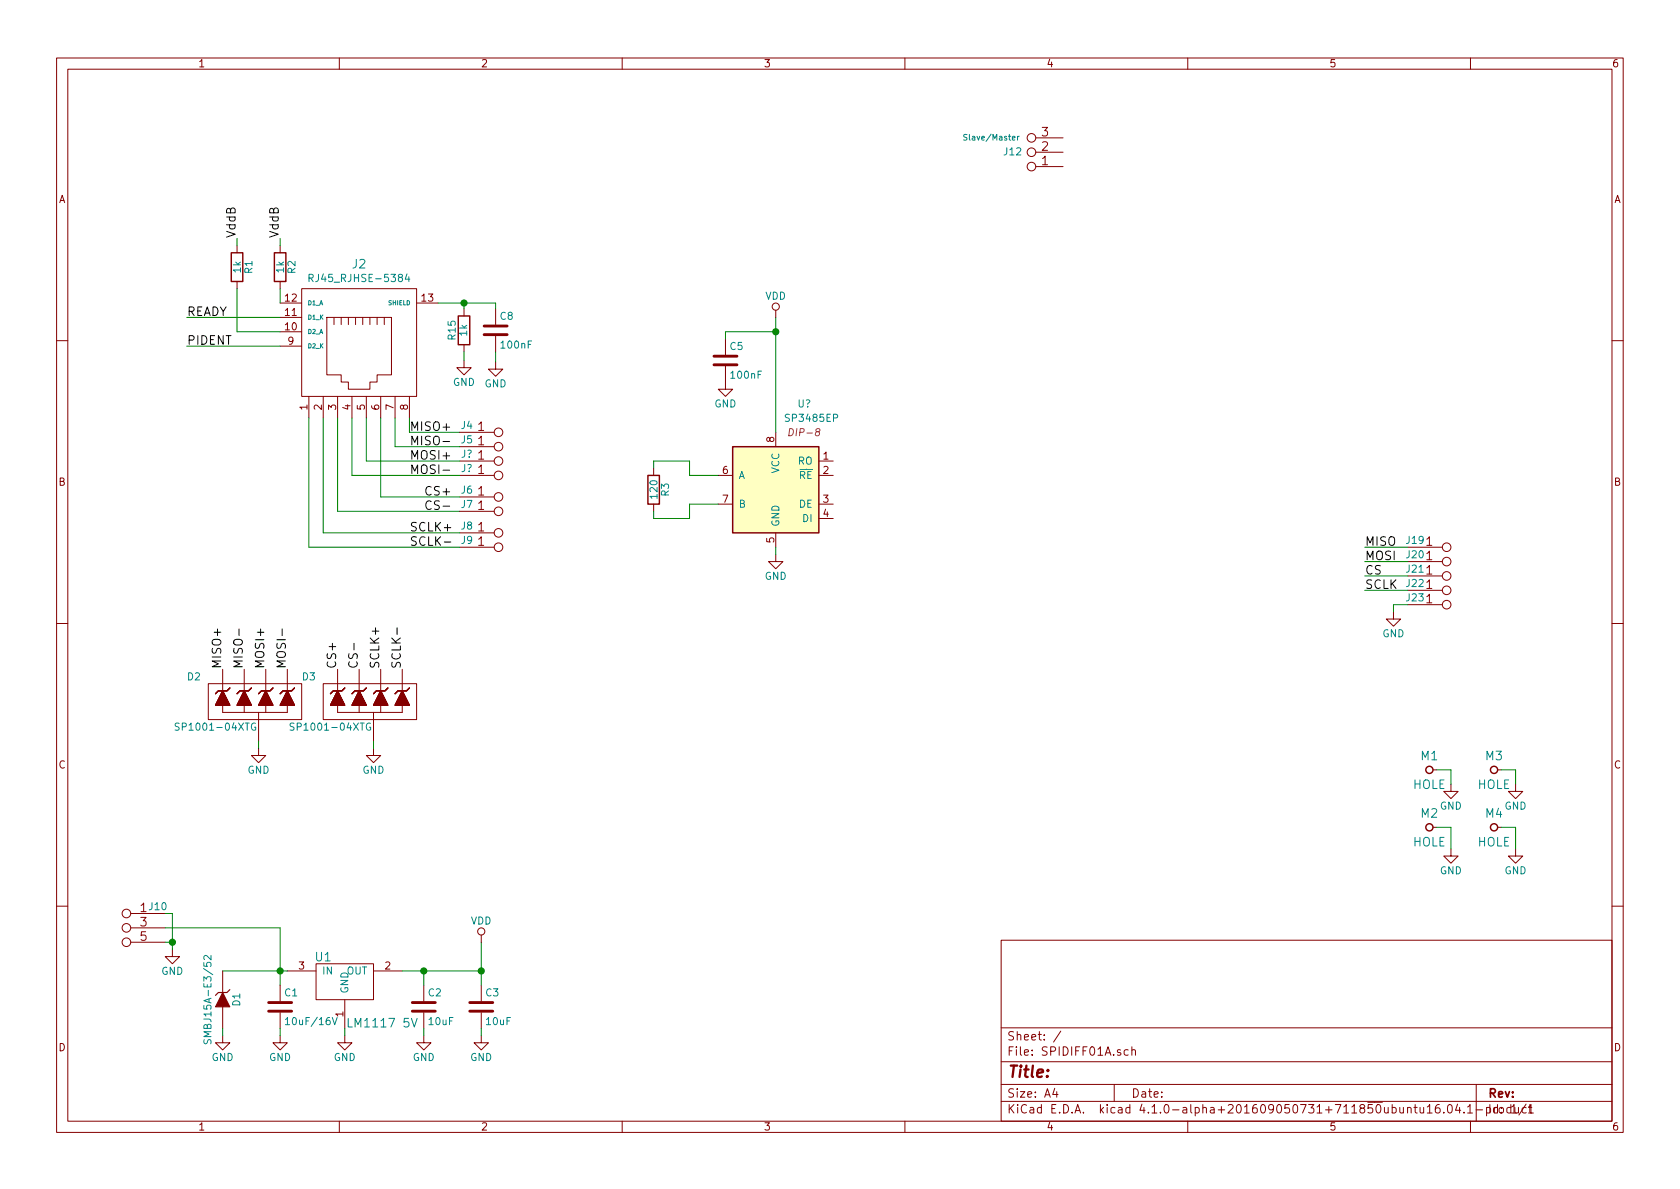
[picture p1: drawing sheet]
EESchema Schematic File Version 2
LIBS:74xgxx
LIBS:74xx
LIBS:ac-dc
LIBS:actel
LIBS:adc-dac
LIBS:Altera
LIBS:analog_devices
LIBS:analog_switches
LIBS:atmel
LIBS:audio
LIBS:brooktre
LIBS:cmos4000
LIBS:cmos_ieee
LIBS:conn
LIBS:contrib
LIBS:cypress
LIBS:dc-dc
LIBS:device
LIBS:digital-audio
LIBS:diode
LIBS:display
LIBS:dsp
LIBS:elec-unifil
LIBS:ESD_Protection
LIBS:ftdi
LIBS:gennum
LIBS:graphic
LIBS:hc11
LIBS:intel
LIBS:interface
LIBS:ir
LIBS:Lattice
LIBS:linear
LIBS:logo
LIBS:maxim
LIBS:memory
LIBS:microchip
LIBS:microchip_dspic33dsc
LIBS:microchip_pic10mcu
LIBS:microchip_pic12mcu
LIBS:microchip_pic16mcu
LIBS:microchip_pic18mcu
LIBS:microchip_pic32mcu
LIBS:microcontrollers
LIBS:motor_drivers
LIBS:motorola
LIBS:msp430
LIBS:nordicsemi
LIBS:nxp_armmcu
LIBS:onsemi
LIBS:opto
LIBS:Oscillators
LIBS:philips
LIBS:power
LIBS:powerint
LIBS:Power_Management
LIBS:pspice
LIBS:references
LIBS:regul
LIBS:relays
LIBS:rfcom
LIBS:sensors
LIBS:silabs
LIBS:siliconi
LIBS:stm8
LIBS:stm32
LIBS:supertex
LIBS:switches
LIBS:texas
LIBS:transf
LIBS:transistors
LIBS:ttl_ieee
LIBS:valves
LIBS:video
LIBS:Xicor
LIBS:xilinx
LIBS:Zilog
LIBS:SPIDIFF01A-cache
EELAYER 25 0
EELAYER END
$Descr A4 11693 8268
encoding utf-8
Sheet 1 1
Title ""
Date ""
Rev ""
Comp ""
Comment1 ""
Comment2 ""
Comment3 ""
Comment4 ""
$EndDescr
$Comp
L R R2
U 1 1
P 1950 1850
F 0 "R2" V 2030 1850 50  0000 C CNN
F 1 "1k" V 1950 1850 50  0000 C CNN
F 2 "Mlab_R:SMD-0805" V 1880 1850 30  0001 C CNN
F 3 "" H 1950 1850 30  0000 C CNN
	1    1950 1850
	1    0    0    -1  
$EndComp
$Comp
L R R1
U 1 1
P 1650 1850
F 0 "R1" V 1730 1850 50  0000 C CNN
F 1 "1k" V 1650 1850 50  0000 C CNN
F 2 "Mlab_R:SMD-0805" V 1580 1850 30  0001 C CNN
F 3 "" H 1650 1850 30  0000 C CNN
	1    1650 1850
	1    0    0    -1  
$EndComp
$Comp
L C C5
U 1 1
P 5050 2500
F 0 "C5" H 5075 2600 50  0000 L CNN
F 1 "100nF" H 5075 2400 50  0000 L CNN
F 2 "Mlab_R:SMD-0805" H 5088 2350 30  0001 C CNN
F 3 "" H 5050 2500 60  0000 C CNN
	1    5050 2500
	1    0    0    -1  
$EndComp
$Comp
L GND #PWR03
U 1 1
P 5050 2650
F 0 "#PWR03" H 5050 2400 50  0001 C CNN
F 1 "GND" H 5050 2500 50  0000 C CNN
F 2 "" H 5050 2650 60  0000 C CNN
F 3 "" H 5050 2650 60  0000 C CNN
	1    5050 2650
	1    0    0    -1  
$EndComp
$Comp
L GND #PWR04
U 1 1
P 9700 4250
F 0 "#PWR04" H 9700 4000 50  0001 C CNN
F 1 "GND" H 9700 4100 50  0000 C CNN
F 2 "" H 9700 4250 60  0000 C CNN
F 3 "" H 9700 4250 60  0000 C CNN
	1    9700 4250
	1    0    0    -1  
$EndComp
Text Label 1300 2200 0    60   ~ 0
READY
Text Label 1300 2400 0    60   ~ 0
PIDENT
$Comp
L R R3
U 1 1
P 4550 3400
F 0 "R3" V 4630 3400 50  0000 C CNN
F 1 "120" V 4550 3400 50  0000 C CNN
F 2 "Mlab_R:SMD-0805" V 4480 3400 30  0001 C CNN
F 3 "" H 4550 3400 30  0000 C CNN
	1    4550 3400
	1    0    0    -1  
$EndComp
Wire Wire Line
	5050 2350 5050 2300
$Comp
L RJ45_RJHSE-5384 J2
U 1 1
P 2500 2450
F 0 "J2" H 2500 3074 60  0000 C CNN
F 1 "RJ45_RJHSE-5384" H 2500 2975 51  0000 C CNN
F 2 "Mlab_CON:RJHSE-5384(RJ45)" H 2500 2450 60  0001 C CNN
F 3 "" H 2500 2450 60  0000 C CNN
	1    2500 2450
	1    0    0    -1  
$EndComp
$Comp
L JUMP_2x1 J20
U 1 1
P 10200 4050
F 0 "J20" H 9850 4250 50  0000 C CNN
F 1 "JUMP_2x1" V 10200 4200 40  0001 C CNN
F 2 "Mlab_Pin_Headers:Straight_1x02" H 10200 4050 60  0001 C CNN
F 3 "" H 10200 4050 60  0000 C CNN
	1    10200 4050
	1    0    0    -1  
$EndComp
$Comp
L JUMP_2x1 J21
U 1 1
P 10200 4150
F 0 "J21" H 9850 4350 50  0000 C CNN
F 1 "JUMP_2x1" V 10200 4300 40  0001 C CNN
F 2 "Mlab_Pin_Headers:Straight_1x02" H 10200 4150 60  0001 C CNN
F 3 "" H 10200 4150 60  0000 C CNN
	1    10200 4150
	1    0    0    -1  
$EndComp
$Comp
L JUMP_2x1 J19
U 1 1
P 10200 3950
F 0 "J19" H 9850 4150 50  0000 C CNN
F 1 "JUMP_2x1" V 10200 4100 40  0001 C CNN
F 2 "Mlab_Pin_Headers:Straight_1x02" H 10200 3950 60  0001 C CNN
F 3 "" H 10200 3950 60  0000 C CNN
	1    10200 3950
	1    0    0    -1  
$EndComp
$Comp
L JUMP_2x1 J22
U 1 1
P 10200 4250
F 0 "J22" H 9850 4450 50  0000 C CNN
F 1 "JUMP_2x1" V 10200 4400 40  0001 C CNN
F 2 "Mlab_Pin_Headers:Straight_1x02" H 10200 4250 60  0001 C CNN
F 3 "" H 10200 4250 60  0000 C CNN
	1    10200 4250
	1    0    0    -1  
$EndComp
$Comp
L JUMP_2x1 J23
U 1 1
P 10200 4350
F 0 "J23" H 9850 4550 50  0000 C CNN
F 1 "JUMP_2x1" V 10200 4500 40  0001 C CNN
F 2 "Mlab_Pin_Headers:Straight_1x02" H 10200 4350 60  0001 C CNN
F 3 "" H 10200 4350 60  0000 C CNN
	1    10200 4350
	1    0    0    -1  
$EndComp
Wire Wire Line
	9800 4200 9700 4200
Wire Wire Line
	9500 4000 9800 4000
$Comp
L LM1117 U1
U 1 1
P 2400 6850
F 0 "U1" H 2250 7050 60  0000 C CNN
F 1 "LM1117 5V" H 2660 6590 60  0000 C CNN
F 2 "Mlab_IO:SOT-223" H 2400 6850 60  0001 C CNN
F 3 "" H 2400 6850 60  0000 C CNN
	1    2400 6850
	1    0    0    -1  
$EndComp
Wire Wire Line
	1550 6750 2000 6750
Wire Wire Line
	1950 6450 1950 6850
$Comp
L C C1
U 1 1
P 1950 7000
F 0 "C1" H 1975 7100 50  0000 L CNN
F 1 "10uF/16V" H 1975 6900 50  0000 L CNN
F 2 "Mlab_R:SMD-0805" H 1988 6850 30  0001 C CNN
F 3 "" H 1950 7000 60  0000 C CNN
	1    1950 7000
	1    0    0    -1  
$EndComp
$Comp
L C C2
U 1 1
P 2950 7000
F 0 "C2" H 2975 7100 50  0000 L CNN
F 1 "10uF" H 2975 6900 50  0000 L CNN
F 2 "Mlab_R:SMD-0805" H 2988 6850 30  0001 C CNN
F 3 "" H 2950 7000 60  0000 C CNN
	1    2950 7000
	1    0    0    -1  
$EndComp
$Comp
L GND #PWR08
U 1 1
P 1950 7200
F 0 "#PWR08" H 1950 6950 50  0001 C CNN
F 1 "GND" H 1950 7050 50  0000 C CNN
F 2 "" H 1950 7200 60  0000 C CNN
F 3 "" H 1950 7200 60  0000 C CNN
	1    1950 7200
	1    0    0    -1  
$EndComp
$Comp
L GND #PWR09
U 1 1
P 2400 7200
F 0 "#PWR09" H 2400 6950 50  0001 C CNN
F 1 "GND" H 2400 7050 50  0000 C CNN
F 2 "" H 2400 7200 60  0000 C CNN
F 3 "" H 2400 7200 60  0000 C CNN
	1    2400 7200
	1    0    0    -1  
$EndComp
$Comp
L GND #PWR010
U 1 1
P 2950 7200
F 0 "#PWR010" H 2950 6950 50  0001 C CNN
F 1 "GND" H 2950 7050 50  0000 C CNN
F 2 "" H 2950 7200 60  0000 C CNN
F 3 "" H 2950 7200 60  0000 C CNN
	1    2950 7200
	1    0    0    -1  
$EndComp
Connection ~ 1950 6750
Wire Wire Line
	1950 7200 1950 7150
Wire Wire Line
	2400 7200 2400 7150
Connection ~ 2950 6750
Wire Wire Line
	2950 7150 2950 7200
$Comp
L C C3
U 1 1
P 3350 7000
F 0 "C3" H 3375 7100 50  0000 L CNN
F 1 "10uF" H 3375 6900 50  0000 L CNN
F 2 "Mlab_R:SMD-0805" H 3388 6850 30  0001 C CNN
F 3 "" H 3350 7000 60  0000 C CNN
	1    3350 7000
	1    0    0    -1  
$EndComp
$Comp
L GND #PWR011
U 1 1
P 3350 7200
F 0 "#PWR011" H 3350 6950 50  0001 C CNN
F 1 "GND" H 3350 7050 50  0000 C CNN
F 2 "" H 3350 7200 60  0000 C CNN
F 3 "" H 3350 7200 60  0000 C CNN
	1    3350 7200
	1    0    0    -1  
$EndComp
Wire Wire Line
	3350 6550 3350 6850
Connection ~ 3350 6750
Wire Wire Line
	3350 7200 3350 7150
$Comp
L D_ZENER D1
U 1 1
P 1550 6950
F 0 "D1" H 1550 7050 50  0000 C CNN
F 1 "SMBJ15A-E3/52" H 1550 6850 50  0000 C CNN
F 2 "Mlab_D:Diode-SMB_Standard" H 1550 6950 60  0001 C CNN
F 3 "" H 1550 6950 60  0000 C CNN
	1    1550 6950
	0    1    1    0   
$EndComp
$Comp
L GND #PWR014
U 1 1
P 1550 7200
F 0 "#PWR014" H 1550 6950 50  0001 C CNN
F 1 "GND" H 1550 7050 50  0000 C CNN
F 2 "" H 1550 7200 60  0000 C CNN
F 3 "" H 1550 7200 60  0000 C CNN
	1    1550 7200
	1    0    0    -1  
$EndComp
Wire Wire Line
	1550 7200 1550 7150
$Comp
L JUMP_3X2 J10
U 1 1
P 750 6500
F 0 "J10" H 400 6700 50  0000 C CNN
F 1 "JUMP_3X2" V 750 6550 40  0001 C CNN
F 2 "Mlab_Pin_Headers:Straight_2x03" H 750 6500 60  0001 C CNN
F 3 "" H 750 6500 60  0000 C CNN
	1    750  6500
	-1   0    0    -1  
$EndComp
Wire Wire Line
	1150 6450 1950 6450
$Comp
L GND #PWR015
U 1 1
P 1200 6600
F 0 "#PWR015" H 1200 6350 50  0001 C CNN
F 1 "GND" H 1200 6450 50  0000 C CNN
F 2 "" H 1200 6600 60  0000 C CNN
F 3 "" H 1200 6600 60  0000 C CNN
	1    1200 6600
	-1   0    0    -1  
$EndComp
Wire Wire Line
	1200 6600 1200 6350
Wire Wire Line
	1200 6350 1150 6350
Wire Wire Line
	1150 6550 1200 6550
Connection ~ 1200 6550
$Comp
L CONN_3 J12
U 1 1
P 7050 1050
F 0 "J12" H 7050 1050 50  0000 C CNN
F 1 "Slave/Master" H 7200 950 40  0000 C CNN
F 2 "Mlab_Pin_Headers:Straight_1x03" H 7050 1050 60  0001 C CNN
F 3 "" H 7050 1050 60  0000 C CNN
	1    7050 1050
	-1   0    0    1   
$EndComp
Text Label 1950 1650 1    60   ~ 0
VddB
Wire Wire Line
	1950 2000 1950 2100
Wire Wire Line
	1950 2300 1650 2300
Wire Wire Line
	1650 2300 1650 2000
Text Label 1650 1650 1    60   ~ 0
VddB
Wire Wire Line
	1650 1700 1650 1650
Wire Wire Line
	1950 1700 1950 1650
Wire Wire Line
	1950 2200 1300 2200
Wire Wire Line
	1950 2400 1300 2400
$Comp
L GND #PWR018
U 1 1
P 3230 2500
F 0 "#PWR018" H 3230 2250 50  0001 C CNN
F 1 "GND" H 3230 2350 50  0000 C CNN
F 2 "" H 3230 2500 60  0000 C CNN
F 3 "" H 3230 2500 60  0000 C CNN
	1    3230 2500
	1    0    0    -1  
$EndComp
Wire Wire Line
	3050 2100 3450 2100
Wire Wire Line
	2250 2900 2250 3700
Wire Wire Line
	2450 2900 2450 3300
Wire Wire Line
	2550 2900 2550 3200
Wire Wire Line
	2750 2900 2750 3100
Wire Wire Line
	2650 2900 2650 3450
Wire Wire Line
	2350 2900 2350 3550
Wire Wire Line
	2850 3000 3200 3000
Wire Wire Line
	2150 2900 2150 3800
Text Label 2850 3000 0    60   ~ 0
MISO+
Text Label 2850 3100 0    60   ~ 0
MISO-
Wire Wire Line
	2350 3550 3200 3550
Text Label 2950 3550 0    60   ~ 0
CS-
Text Label 2950 3450 0    60   ~ 0
CS+
Text Label 2850 3700 0    60   ~ 0
SCLK+
Text Label 2850 3800 0    60   ~ 0
SCLK-
$Comp
L JUMP_2x1 J4
U 1 1
P 3600 3150
F 0 "J4" H 3250 3350 50  0000 C CNN
F 1 "JUMP_2x1" V 3600 3300 40  0001 C CNN
F 2 "Mlab_Pin_Headers:Straight_2x01" H 3600 3150 60  0001 C CNN
F 3 "" H 3600 3150 60  0000 C CNN
	1    3600 3150
	1    0    0    -1  
$EndComp
$Comp
L JUMP_2x1 J5
U 1 1
P 3600 3250
F 0 "J5" H 3250 3450 50  0000 C CNN
F 1 "JUMP_2x1" V 3600 3400 40  0001 C CNN
F 2 "Mlab_Pin_Headers:Straight_2x01" H 3600 3250 60  0001 C CNN
F 3 "" H 3600 3250 60  0000 C CNN
	1    3600 3250
	1    0    0    -1  
$EndComp
$Comp
L JUMP_2x1 J6
U 1 1
P 3600 3600
F 0 "J6" H 3250 3800 50  0000 C CNN
F 1 "JUMP_2x1" V 3600 3750 40  0001 C CNN
F 2 "Mlab_Pin_Headers:Straight_2x01" H 3600 3600 60  0001 C CNN
F 3 "" H 3600 3600 60  0000 C CNN
	1    3600 3600
	1    0    0    -1  
$EndComp
$Comp
L JUMP_2x1 J7
U 1 1
P 3600 3700
F 0 "J7" H 3250 3900 50  0000 C CNN
F 1 "JUMP_2x1" V 3600 3850 40  0001 C CNN
F 2 "Mlab_Pin_Headers:Straight_2x01" H 3600 3700 60  0001 C CNN
F 3 "" H 3600 3700 60  0000 C CNN
	1    3600 3700
	1    0    0    -1  
$EndComp
$Comp
L JUMP_2x1 J8
U 1 1
P 3600 3850
F 0 "J8" H 3250 4050 50  0000 C CNN
F 1 "JUMP_2x1" V 3600 4000 40  0001 C CNN
F 2 "Mlab_Pin_Headers:Straight_2x01" H 3600 3850 60  0001 C CNN
F 3 "" H 3600 3850 60  0000 C CNN
	1    3600 3850
	1    0    0    -1  
$EndComp
$Comp
L JUMP_2x1 J9
U 1 1
P 3600 3950
F 0 "J9" H 3250 4150 50  0000 C CNN
F 1 "JUMP_2x1" V 3600 4100 40  0001 C CNN
F 2 "Mlab_Pin_Headers:Straight_2x01" H 3600 3950 60  0001 C CNN
F 3 "" H 3600 3950 60  0000 C CNN
	1    3600 3950
	1    0    0    -1  
$EndComp
$Comp
L HOLE M1
U 1 1
P 9950 5350
F 0 "M1" H 9950 5450 60  0000 C CNN
F 1 "HOLE" H 9950 5250 60  0000 C CNN
F 2 "Mlab_Mechanical:MountingHole_3mm" H 9950 5350 60  0001 C CNN
F 3 "" H 9950 5350 60  0000 C CNN
	1    9950 5350
	1    0    0    -1  
$EndComp
$Comp
L HOLE M2
U 1 1
P 9950 5750
F 0 "M2" H 9950 5850 60  0000 C CNN
F 1 "HOLE" H 9950 5650 60  0000 C CNN
F 2 "Mlab_Mechanical:MountingHole_3mm" H 9950 5750 60  0001 C CNN
F 3 "" H 9950 5750 60  0000 C CNN
	1    9950 5750
	1    0    0    -1  
$EndComp
$Comp
L HOLE M3
U 1 1
P 10400 5350
F 0 "M3" H 10400 5450 60  0000 C CNN
F 1 "HOLE" H 10400 5250 60  0000 C CNN
F 2 "Mlab_Mechanical:MountingHole_3mm" H 10400 5350 60  0001 C CNN
F 3 "" H 10400 5350 60  0000 C CNN
	1    10400 5350
	1    0    0    -1  
$EndComp
$Comp
L HOLE M4
U 1 1
P 10400 5750
F 0 "M4" H 10400 5850 60  0000 C CNN
F 1 "HOLE" H 10400 5650 60  0000 C CNN
F 2 "Mlab_Mechanical:MountingHole_3mm" H 10400 5750 60  0001 C CNN
F 3 "" H 10400 5750 60  0000 C CNN
	1    10400 5750
	1    0    0    -1  
$EndComp
$Comp
L GND #PWR021
U 1 1
P 10100 5900
F 0 "#PWR021" H 10100 5650 50  0001 C CNN
F 1 "GND" H 10100 5750 50  0000 C CNN
F 2 "" H 10100 5900 60  0000 C CNN
F 3 "" H 10100 5900 60  0000 C CNN
	1    10100 5900
	1    0    0    -1  
$EndComp
$Comp
L GND #PWR022
U 1 1
P 10550 5900
F 0 "#PWR022" H 10550 5650 50  0001 C CNN
F 1 "GND" H 10550 5750 50  0000 C CNN
F 2 "" H 10550 5900 60  0000 C CNN
F 3 "" H 10550 5900 60  0000 C CNN
	1    10550 5900
	1    0    0    -1  
$EndComp
$Comp
L GND #PWR023
U 1 1
P 10100 5450
F 0 "#PWR023" H 10100 5200 50  0001 C CNN
F 1 "GND" H 10100 5300 50  0000 C CNN
F 2 "" H 10100 5450 60  0000 C CNN
F 3 "" H 10100 5450 60  0000 C CNN
	1    10100 5450
	1    0    0    -1  
$EndComp
$Comp
L GND #PWR024
U 1 1
P 10550 5450
F 0 "#PWR024" H 10550 5200 50  0001 C CNN
F 1 "GND" H 10550 5300 50  0000 C CNN
F 2 "" H 10550 5450 60  0000 C CNN
F 3 "" H 10550 5450 60  0000 C CNN
	1    10550 5450
	1    0    0    -1  
$EndComp
Wire Wire Line
	10000 5350 10100 5350
Wire Wire Line
	10100 5350 10100 5450
Wire Wire Line
	10450 5350 10550 5350
Wire Wire Line
	10550 5350 10550 5450
Wire Wire Line
	10000 5750 10100 5750
Wire Wire Line
	10100 5750 10100 5900
Wire Wire Line
	10450 5750 10550 5750
Wire Wire Line
	10550 5750 10550 5900
$Comp
L D_4xZENER D2
U 1 1
P 1750 4850
F 0 "D2" H 1350 5000 50  0000 C CNN
F 1 "SP1001-04XTG" H 1500 4650 50  0000 C CNN
F 2 "Mlab_IO:SOT-553" H 1750 5350 60  0001 C CNN
F 3 "" H 1750 5350 60  0000 C CNN
	1    1750 4850
	1    0    0    -1  
$EndComp
$Comp
L D_4xZENER D3
U 1 1
P 2550 4850
F 0 "D3" H 2150 5000 50  0000 C CNN
F 1 "SP1001-04XTG" H 2300 4650 50  0000 C CNN
F 2 "Mlab_IO:SOT-553" H 2550 5350 60  0001 C CNN
F 3 "" H 2550 5350 60  0000 C CNN
	1    2550 4850
	1    0    0    -1  
$EndComp
$Comp
L GND #PWR026
U 1 1
P 1800 5200
F 0 "#PWR026" H 1800 4950 50  0001 C CNN
F 1 "GND" H 1800 5050 50  0000 C CNN
F 2 "" H 1800 5200 60  0000 C CNN
F 3 "" H 1800 5200 60  0000 C CNN
	1    1800 5200
	1    0    0    -1  
$EndComp
$Comp
L GND #PWR027
U 1 1
P 2600 5200
F 0 "#PWR027" H 2600 4950 50  0001 C CNN
F 1 "GND" H 2600 5050 50  0000 C CNN
F 2 "" H 2600 5200 60  0000 C CNN
F 3 "" H 2600 5200 60  0000 C CNN
	1    2600 5200
	1    0    0    -1  
$EndComp
Wire Wire Line
	2600 5200 2600 5150
Wire Wire Line
	1800 5200 1800 5150
Wire Wire Line
	2250 3700 3200 3700
Wire Wire Line
	2150 3800 3200 3800
Wire Wire Line
	2650 3450 3200 3450
Wire Wire Line
	2750 3100 3200 3100
Wire Wire Line
	2850 3000 2850 2900
$Comp
L VDD #PWR028
U 1 1
P 3350 6550
F 0 "#PWR028" H 3350 6400 50  0001 C CNN
F 1 "VDD" H 3350 6700 50  0000 C CNN
F 2 "" H 3350 6550 60  0000 C CNN
F 3 "" H 3350 6550 60  0000 C CNN
	1    3350 6550
	1    0    0    -1  
$EndComp
$Comp
L R R15
U 1 1
P 3230 2290
F 0 "R15" V 3310 2290 50  0000 C CNN
F 1 "1k" V 3230 2290 50  0000 C CNN
F 2 "Mlab_R:SMD-0805" V 3160 2290 30  0001 C CNN
F 3 "" H 3230 2290 30  0000 C CNN
	1    3230 2290
	-1   0    0    1   
$EndComp
$Comp
L C C8
U 1 1
P 3450 2290
F 0 "C8" H 3475 2390 50  0000 L CNN
F 1 "100nF" H 3475 2190 50  0000 L CNN
F 2 "Mlab_R:SMD-0805" H 3488 2140 30  0001 C CNN
F 3 "" H 3450 2290 60  0000 C CNN
	1    3450 2290
	1    0    0    -1  
$EndComp
Wire Wire Line
	3450 2100 3450 2140
Wire Wire Line
	3230 2140 3230 2100
Connection ~ 3230 2100
$Comp
L GND #PWR030
U 1 1
P 3450 2510
F 0 "#PWR030" H 3450 2260 50  0001 C CNN
F 1 "GND" H 3450 2360 50  0000 C CNN
F 2 "" H 3450 2510 60  0000 C CNN
F 3 "" H 3450 2510 60  0000 C CNN
	1    3450 2510
	1    0    0    -1  
$EndComp
Wire Wire Line
	3450 2440 3450 2510
Wire Wire Line
	3230 2440 3230 2500
$Comp
L JUMP_2x1 J?
U 1 1
P 3600 3350
F 0 "J?" H 3250 3550 50  0000 C CNN
F 1 "JUMP_2x1" V 3600 3500 40  0001 C CNN
F 2 "Mlab_Pin_Headers:Straight_2x01" H 3600 3350 60  0001 C CNN
F 3 "" H 3600 3350 60  0000 C CNN
	1    3600 3350
	1    0    0    -1  
$EndComp
$Comp
L JUMP_2x1 J?
U 1 1
P 3600 3450
F 0 "J?" H 3250 3650 50  0000 C CNN
F 1 "JUMP_2x1" V 3600 3600 40  0001 C CNN
F 2 "Mlab_Pin_Headers:Straight_2x01" H 3600 3450 60  0001 C CNN
F 3 "" H 3600 3450 60  0000 C CNN
	1    3600 3450
	1    0    0    -1  
$EndComp
Wire Wire Line
	2550 3200 3200 3200
Wire Wire Line
	2450 3300 3200 3300
Text Label 2850 3300 0    60   ~ 0
MOSI-
Text Label 2850 3200 0    60   ~ 0
MOSI+
Text Label 1550 4650 1    60   ~ 0
MISO+
Text Label 1700 4650 1    60   ~ 0
MISO-
Text Label 1850 4650 1    60   ~ 0
MOSI+
Text Label 2000 4650 1    60   ~ 0
MOSI-
Text Label 2350 4650 1    60   ~ 0
CS+
Text Label 2500 4650 1    60   ~ 0
CS-
Text Label 2650 4650 1    60   ~ 0
SCLK+
Text Label 2800 4650 1    60   ~ 0
SCLK-
$Comp
L SP3485EP U?
U 1 1
P 5400 3400
F 0 "U?" H 5200 4000 50  0000 C CNN
F 1 "SP3485EP" H 5150 3900 50  0000 C CNN
F 2 "DIP-8" H 5200 3800 50  0000 C CIN
F 3 "" H 5400 3400 50  0000 C CNN
	1    5400 3400
	-1   0    0    -1  
$EndComp
Wire Wire Line
	2800 6750 3350 6750
Wire Wire Line
	2950 6750 2950 6850
Wire Wire Line
	5000 3500 4800 3500
Wire Wire Line
	4800 3500 4800 3600
Wire Wire Line
	4800 3600 4550 3600
Wire Wire Line
	4550 3600 4550 3550
Wire Wire Line
	4550 3250 4550 3200
Wire Wire Line
	4550 3200 4800 3200
Wire Wire Line
	4800 3200 4800 3300
Wire Wire Line
	4800 3300 5000 3300
Wire Wire Line
	5400 2200 5400 3000
$Comp
L VDD #PWR?
U 1 1
P 5400 2200
F 0 "#PWR?" H 5400 2050 50  0001 C CNN
F 1 "VDD" H 5400 2350 50  0000 C CNN
F 2 "" H 5400 2200 60  0000 C CNN
F 3 "" H 5400 2200 60  0000 C CNN
	1    5400 2200
	1    0    0    -1  
$EndComp
Wire Wire Line
	5050 2300 5400 2300
Connection ~ 5400 2300
$Comp
L GND #PWR?
U 1 1
P 5400 3850
F 0 "#PWR?" H 5400 3600 50  0001 C CNN
F 1 "GND" H 5400 3700 50  0000 C CNN
F 2 "" H 5400 3850 60  0000 C CNN
F 3 "" H 5400 3850 60  0000 C CNN
	1    5400 3850
	1    0    0    -1  
$EndComp
Wire Wire Line
	5400 3850 5400 3800
Wire Wire Line
	9700 4200 9700 4250
Wire Wire Line
	9500 4100 9800 4100
Wire Wire Line
	9800 3900 9500 3900
Wire Wire Line
	9800 3800 9500 3800
Text Label 9500 3800 0    60   ~ 0
MISO
Text Label 9500 3900 0    60   ~ 0
MOSI
Text Label 9500 4000 0    60   ~ 0
CS
Text Label 9500 4100 0    60   ~ 0
SCLK
$EndSCHEMATC
